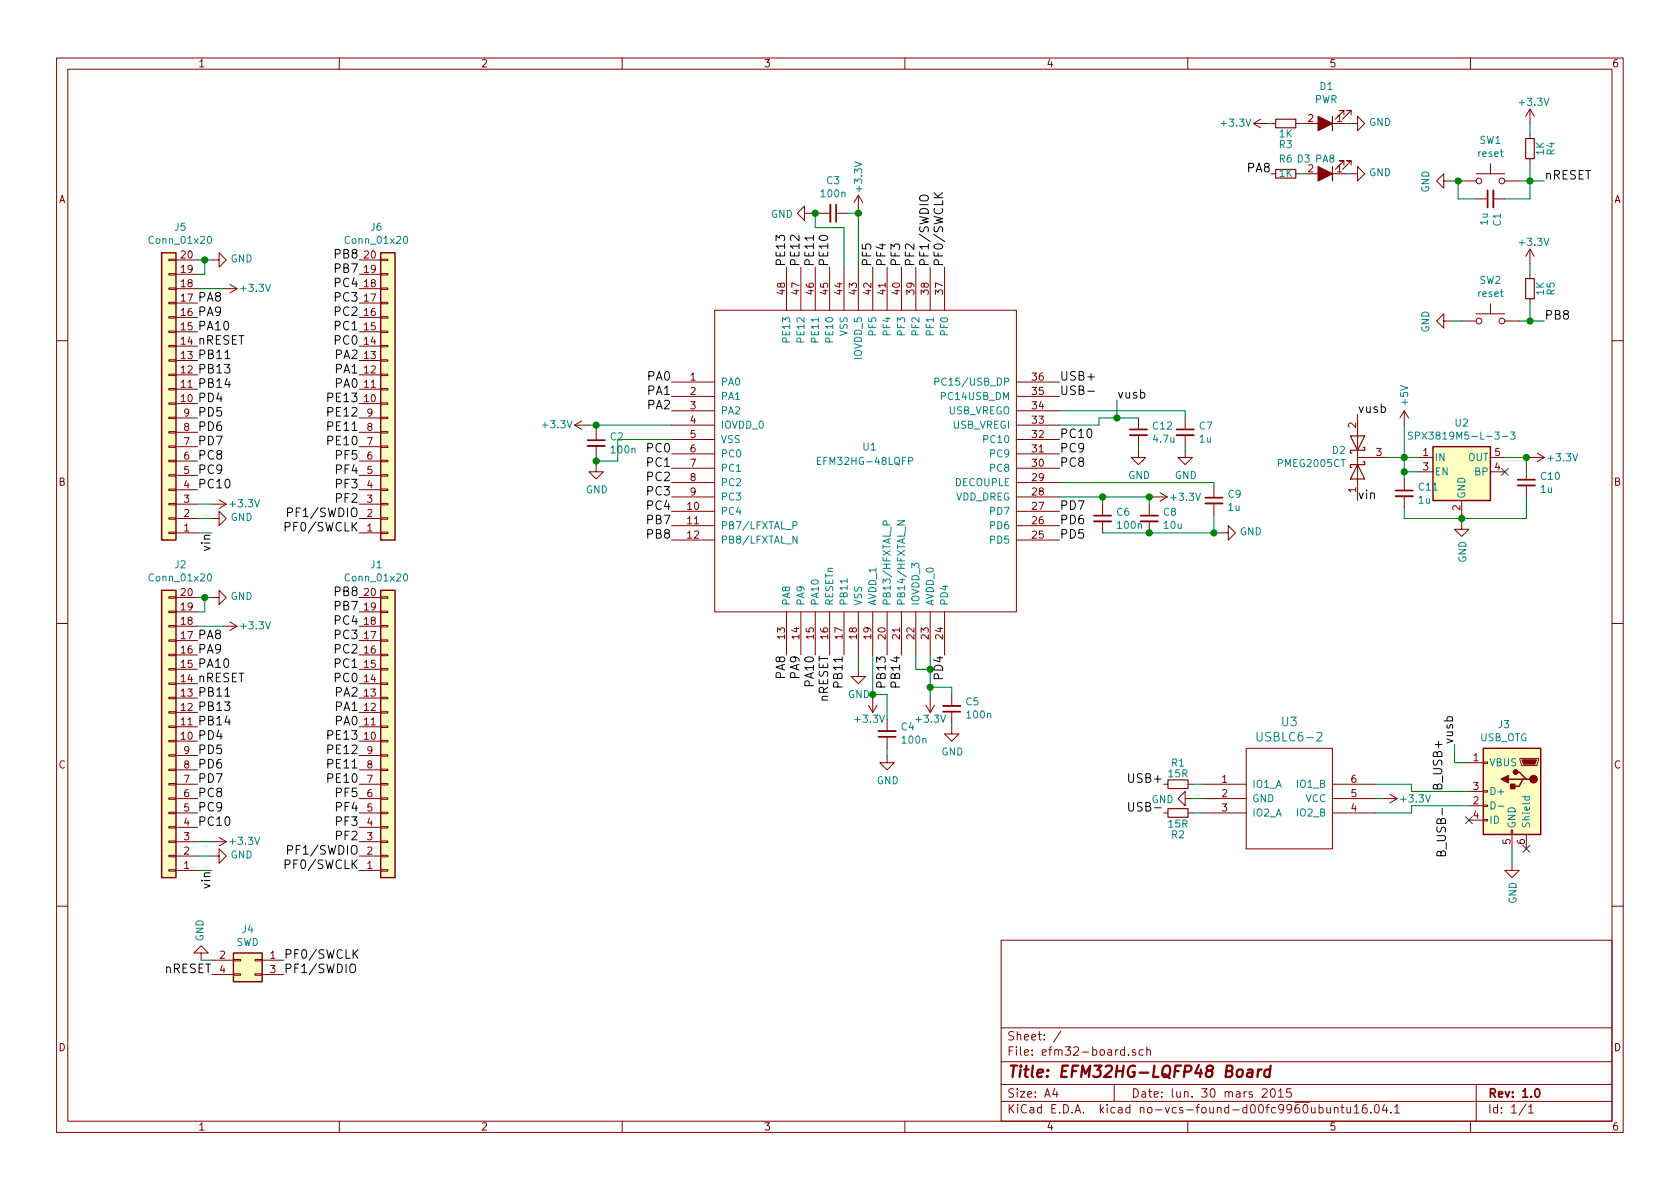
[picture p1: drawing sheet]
EESchema Schematic File Version 3
LIBS:power
LIBS:device
LIBS:transistors
LIBS:conn
LIBS:linear
LIBS:regul
LIBS:74xx
LIBS:cmos4000
LIBS:adc-dac
LIBS:memory
LIBS:xilinx
LIBS:microcontrollers
LIBS:dsp
LIBS:microchip
LIBS:analog_switches
LIBS:motorola
LIBS:texas
LIBS:intel
LIBS:audio
LIBS:interface
LIBS:digital-audio
LIBS:philips
LIBS:display
LIBS:cypress
LIBS:siliconi
LIBS:opto
LIBS:atmel
LIBS:contrib
LIBS:valves
LIBS:silabs
LIBS:EFM32HG-48LQFP
LIBS:usblc6-2
LIBS:switches
LIBS:efm32-board-cache
EELAYER 26 0
EELAYER END
$Descr A4 11693 8268
encoding utf-8
Sheet 1 1
Title "EFM32HG-LQFP48 Board"
Date "lun. 30 mars 2015"
Rev "1.0"
Comp ""
Comment1 ""
Comment2 ""
Comment3 ""
Comment4 ""
$EndDescr
$Comp
L EFM32HG-48LQFP U1
U 1 1
P 6025 3200
F 0 "U1" H 6000 3300 50  0000 L CNN
F 1 "EFM32HG-48LQFP" H 5675 3200 50  0000 L CNN
F 2 "Housings_QFP:LQFP-48_7x7mm_Pitch0.5mm" H 6025 3200 50  0001 C CNN
F 3 "DOCUMENTATION" H 6025 3200 50  0001 C CNN
	1    6025 3200
	1    0    0    -1  
$EndComp
$Comp
L GND #PWR07
U 1 1
P 5975 4650
F 0 "#PWR07" H 5975 4400 50  0001 C CNN
F 1 "GND" H 5980 4477 50  0000 C CNN
F 2 "" H 5975 4650 50  0001 C CNN
F 3 "" H 5975 4650 50  0001 C CNN
	1    5975 4650
	1    0    0    -1  
$EndComp
$Comp
L GND #PWR04
U 1 1
P 4150 3225
F 0 "#PWR04" H 4150 2975 50  0001 C CNN
F 1 "GND" H 4155 3052 50  0000 C CNN
F 2 "" H 4150 3225 50  0001 C CNN
F 3 "" H 4150 3225 50  0001 C CNN
	1    4150 3225
	1    0    0    -1  
$EndComp
$Comp
L GND #PWR05
U 1 1
P 5650 1475
F 0 "#PWR05" H 5650 1225 50  0001 C CNN
F 1 "GND" V 5655 1347 50  0000 R CNN
F 2 "" H 5650 1475 50  0001 C CNN
F 3 "" H 5650 1475 50  0001 C CNN
	1    5650 1475
	0    1    1    0   
$EndComp
Text Label 6475 1850 1    60   ~ 0
PF1/SWDIO
Text Label 6575 1850 1    60   ~ 0
PF0/SWCLK
Text Label 7375 2650 0    60   ~ 0
USB+
Text Label 7375 2750 0    60   ~ 0
USB-
Text Label 4675 2650 2    60   ~ 0
PA0
Text Label 4675 2750 2    60   ~ 0
PA1
Text Label 4675 2850 2    60   ~ 0
PA2
Text Label 4675 3150 2    60   ~ 0
PC0
Text Label 4675 3250 2    60   ~ 0
PC1
Text Label 4675 3350 2    60   ~ 0
PC2
Text Label 4675 3450 2    60   ~ 0
PC3
Text Label 4675 3550 2    60   ~ 0
PC4
Text Label 4675 3650 2    60   ~ 0
PB7
Text Label 4675 3750 2    60   ~ 0
PB8
Text Label 5475 4550 3    60   ~ 0
PA8
Text Label 5575 4550 3    60   ~ 0
PA9
Text Label 5675 4550 3    60   ~ 0
PA10
Text Label 5775 4550 3    60   ~ 0
nRESET
Text Label 5875 4550 3    60   ~ 0
PB11
Text Label 6175 4550 3    60   ~ 0
PB13
Text Label 6275 4550 3    60   ~ 0
PB14
Text Label 6575 4550 3    60   ~ 0
PD4
Text Label 7375 3750 0    60   ~ 0
PD5
Text Label 7375 3650 0    60   ~ 0
PD6
Text Label 7375 3550 0    60   ~ 0
PD7
Text Label 7375 3250 0    60   ~ 0
PC8
Text Label 7375 3150 0    60   ~ 0
PC9
Text Label 7375 3050 0    60   ~ 0
PC10
Text Label 6375 1850 1    60   ~ 0
PF2
Text Label 6275 1850 1    60   ~ 0
PF3
Text Label 6175 1850 1    60   ~ 0
PF4
Text Label 6075 1850 1    60   ~ 0
PF5
Text Label 5775 1850 1    60   ~ 0
PE10
Text Label 5675 1850 1    60   ~ 0
PE11
Text Label 5575 1850 1    60   ~ 0
PE12
Text Label 5475 1850 1    60   ~ 0
PE13
$Comp
L GND #PWR012
U 1 1
P 8250 3125
F 0 "#PWR012" H 8250 2875 50  0001 C CNN
F 1 "GND" H 8255 2952 50  0000 C CNN
F 2 "" H 8250 3125 50  0001 C CNN
F 3 "" H 8250 3125 50  0001 C CNN
	1    8250 3125
	1    0    0    -1  
$EndComp
$Comp
L C_Small C9
U 1 1
P 8450 3475
F 0 "C9" H 8542 3521 50  0000 L CNN
F 1 "1u" H 8542 3430 50  0000 L CNN
F 2 "Capacitors_SMD:C_0603" H 8450 3475 50  0001 C CNN
F 3 "" H 8450 3475 50  0001 C CNN
	1    8450 3475
	1    0    0    -1  
$EndComp
$Comp
L C_Small C8
U 1 1
P 8000 3600
F 0 "C8" H 8092 3646 50  0000 L CNN
F 1 "10u" H 8092 3555 50  0000 L CNN
F 2 "Capacitors_SMD:C_0603" H 8000 3600 50  0001 C CNN
F 3 "" H 8000 3600 50  0001 C CNN
	1    8000 3600
	1    0    0    -1  
$EndComp
$Comp
L C_Small C6
U 1 1
P 7675 3600
F 0 "C6" H 7767 3646 50  0000 L CNN
F 1 "100n" H 7767 3555 50  0000 L CNN
F 2 "Capacitors_SMD:C_0603" H 7675 3600 50  0001 C CNN
F 3 "" H 7675 3600 50  0001 C CNN
	1    7675 3600
	1    0    0    -1  
$EndComp
$Comp
L GND #PWR016
U 1 1
P 8500 3700
F 0 "#PWR016" H 8500 3450 50  0001 C CNN
F 1 "GND" V 8505 3572 50  0000 R CNN
F 2 "" H 8500 3700 50  0001 C CNN
F 3 "" H 8500 3700 50  0001 C CNN
	1    8500 3700
	0    -1   -1   0   
$EndComp
$Comp
L C_Small C7
U 1 1
P 8250 3000
F 0 "C7" H 8342 3046 50  0000 L CNN
F 1 "1u" H 8342 2955 50  0000 L CNN
F 2 "Capacitors_SMD:C_0603" H 8250 3000 50  0001 C CNN
F 3 "" H 8250 3000 50  0001 C CNN
	1    8250 3000
	1    0    0    -1  
$EndComp
$Comp
L C_Small C2
U 1 1
P 4150 3075
F 0 "C2" H 4242 3121 50  0000 L CNN
F 1 "100n" H 4242 3030 50  0000 L CNN
F 2 "Capacitors_SMD:C_0603" H 4150 3075 50  0001 C CNN
F 3 "" H 4150 3075 50  0001 C CNN
	1    4150 3075
	1    0    0    -1  
$EndComp
$Comp
L C_Small C3
U 1 1
P 5800 1475
F 0 "C3" V 5571 1475 50  0000 C CNN
F 1 "100n" V 5662 1475 50  0000 C CNN
F 2 "Capacitors_SMD:C_0603" H 5800 1475 50  0001 C CNN
F 3 "" H 5800 1475 50  0001 C CNN
	1    5800 1475
	0    1    1    0   
$EndComp
$Comp
L C_Small C5
U 1 1
P 6625 4925
F 0 "C5" H 6533 4879 50  0000 R CNN
F 1 "100n" H 6533 4970 50  0000 R CNN
F 2 "Capacitors_SMD:C_0603" H 6625 4925 50  0001 C CNN
F 3 "" H 6625 4925 50  0001 C CNN
	1    6625 4925
	-1   0    0    1   
$EndComp
$Comp
L GND #PWR011
U 1 1
P 6625 5050
F 0 "#PWR011" H 6625 4800 50  0001 C CNN
F 1 "GND" H 6630 4877 50  0000 C CNN
F 2 "" H 6625 5050 50  0001 C CNN
F 3 "" H 6625 5050 50  0001 C CNN
	1    6625 5050
	1    0    0    -1  
$EndComp
$Comp
L C_Small C4
U 1 1
P 6175 5100
F 0 "C4" H 6083 5054 50  0000 R CNN
F 1 "100n" H 6083 5145 50  0000 R CNN
F 2 "Capacitors_SMD:C_0603" H 6175 5100 50  0001 C CNN
F 3 "" H 6175 5100 50  0001 C CNN
	1    6175 5100
	-1   0    0    1   
$EndComp
$Comp
L GND #PWR09
U 1 1
P 6175 5250
F 0 "#PWR09" H 6175 5000 50  0001 C CNN
F 1 "GND" H 6180 5077 50  0000 C CNN
F 2 "" H 6175 5250 50  0001 C CNN
F 3 "" H 6175 5250 50  0001 C CNN
	1    6175 5250
	1    0    0    -1  
$EndComp
Text Label 1375 5250 0    60   ~ 0
PD5
Text Label 1375 5350 0    60   ~ 0
PD6
Text Label 1375 5450 0    60   ~ 0
PD7
Text Label 1375 5550 0    60   ~ 0
PC8
Text Label 1375 5650 0    60   ~ 0
PC9
Text Label 1375 5750 0    60   ~ 0
PC10
Text Label 2500 5650 2    60   ~ 0
PF4
Text Label 2500 5550 2    60   ~ 0
PF5
Text Label 2500 5050 2    60   ~ 0
PA0
Text Label 2500 4950 2    60   ~ 0
PA1
Text Label 2500 4850 2    60   ~ 0
PA2
Text Label 2500 4750 2    60   ~ 0
PC0
Text Label 2500 4650 2    60   ~ 0
PC1
Text Label 2500 4550 2    60   ~ 0
PC2
Text Label 2500 4450 2    60   ~ 0
PC3
Text Label 2500 4350 2    60   ~ 0
PC4
Text Label 2500 4250 2    60   ~ 0
PB7
Text Label 2500 4150 2    60   ~ 0
PB8
Text Label 1375 5150 0    60   ~ 0
PD4
Text Label 1375 4450 0    60   ~ 0
PA8
Text Label 1375 4550 0    60   ~ 0
PA9
Text Label 1375 4650 0    60   ~ 0
PA10
Text Label 1375 4750 0    60   ~ 0
nRESET
Text Label 1375 4850 0    60   ~ 0
PB11
Text Label 1375 4950 0    60   ~ 0
PB13
Text Label 1375 5050 0    60   ~ 0
PB14
$Comp
L +3.3V #PWR014
U 1 1
P 8025 3450
F 0 "#PWR014" H 8025 3300 50  0001 C CNN
F 1 "+3.3V" V 8025 3675 50  0000 C CNN
F 2 "" H 8025 3450 50  0000 C CNN
F 3 "" H 8025 3450 50  0000 C CNN
	1    8025 3450
	0    1    1    0   
$EndComp
$Comp
L +3.3V #PWR06
U 1 1
P 5975 1450
F 0 "#PWR06" H 5975 1300 50  0001 C CNN
F 1 "+3.3V" V 5975 1675 50  0000 C CNN
F 2 "" H 5975 1450 50  0000 C CNN
F 3 "" H 5975 1450 50  0000 C CNN
	1    5975 1450
	1    0    0    -1  
$EndComp
$Comp
L +3.3V #PWR03
U 1 1
P 4100 2950
F 0 "#PWR03" H 4100 2800 50  0001 C CNN
F 1 "+3.3V" V 4100 3175 50  0000 C CNN
F 2 "" H 4100 2950 50  0000 C CNN
F 3 "" H 4100 2950 50  0000 C CNN
	1    4100 2950
	0    -1   -1   0   
$EndComp
$Comp
L +3.3V #PWR08
U 1 1
P 6075 4850
F 0 "#PWR08" H 6075 4700 50  0001 C CNN
F 1 "+3.3V" H 6100 5000 50  0000 C CNN
F 2 "" H 6075 4850 50  0000 C CNN
F 3 "" H 6075 4850 50  0000 C CNN
	1    6075 4850
	-1   0    0    1   
$EndComp
$Comp
L +3.3V #PWR010
U 1 1
P 6475 4850
F 0 "#PWR010" H 6475 4700 50  0001 C CNN
F 1 "+3.3V" H 6475 5000 50  0000 C CNN
F 2 "" H 6475 4850 50  0000 C CNN
F 3 "" H 6475 4850 50  0000 C CNN
	1    6475 4850
	-1   0    0    1   
$EndComp
Text Label 2500 5950 2    60   ~ 0
PF1/SWDIO
Text Label 2500 6050 2    60   ~ 0
PF0/SWCLK
Text Label 2500 5850 2    60   ~ 0
PF2
Text Label 2500 5750 2    60   ~ 0
PF3
Text Label 2500 5450 2    60   ~ 0
PE10
Text Label 2500 5350 2    60   ~ 0
PE11
Text Label 2500 5250 2    60   ~ 0
PE12
Text Label 2500 5150 2    60   ~ 0
PE13
$Comp
L Conn_01x20 J2
U 1 1
P 1175 5150
F 0 "J2" H 1094 3925 50  0000 C CNN
F 1 "Conn_01x20" H 1094 4016 50  0000 C CNN
F 2 "Pin_Headers:Pin_Header_Straight_1x20_Pitch2.54mm" H 1175 5150 50  0001 C CNN
F 3 "" H 1175 5150 50  0001 C CNN
	1    1175 5150
	-1   0    0    1   
$EndComp
$Comp
L Conn_01x20 J1
U 1 1
P 2700 5150
F 0 "J1" H 2620 3925 50  0000 C CNN
F 1 "Conn_01x20" H 2620 4016 50  0000 C CNN
F 2 "Pin_Headers:Pin_Header_Straight_1x20_Pitch2.54mm" H 2700 5150 50  0001 C CNN
F 3 "" H 2700 5150 50  0001 C CNN
	1    2700 5150
	1    0    0    1   
$EndComp
$Comp
L GND #PWR026
U 1 1
P 1475 5950
F 0 "#PWR026" H 1475 5700 50  0001 C CNN
F 1 "GND" V 1480 5822 50  0000 R CNN
F 2 "" H 1475 5950 50  0001 C CNN
F 3 "" H 1475 5950 50  0001 C CNN
	1    1475 5950
	0    -1   -1   0   
$EndComp
$Comp
L SPX3819M5-L-3-3 U2
U 1 1
P 10175 3275
F 0 "U2" H 10175 3617 50  0000 C CNN
F 1 "SPX3819M5-L-3-3" H 10175 3526 50  0000 C CNN
F 2 "TO_SOT_Packages_SMD:SOT-23-5" H 10175 3600 50  0001 C CNN
F 3 "" H 10175 3275 50  0001 C CNN
	1    10175 3275
	1    0    0    -1  
$EndComp
NoConn ~ 10475 3275
$Comp
L GND #PWR017
U 1 1
P 10175 3625
F 0 "#PWR017" H 10175 3375 50  0001 C CNN
F 1 "GND" V 10180 3497 50  0000 R CNN
F 2 "" H 10175 3625 50  0001 C CNN
F 3 "" H 10175 3625 50  0001 C CNN
	1    10175 3625
	1    0    0    -1  
$EndComp
$Comp
L +3.3V #PWR019
U 1 1
P 10650 3175
F 0 "#PWR019" H 10650 3025 50  0001 C CNN
F 1 "+3.3V" V 10650 3400 50  0000 C CNN
F 2 "" H 10650 3175 50  0000 C CNN
F 3 "" H 10650 3175 50  0000 C CNN
	1    10650 3175
	0    1    1    0   
$EndComp
$Comp
L C_Small C10
U 1 1
P 10625 3350
F 0 "C10" H 10717 3396 50  0000 L CNN
F 1 "1u" H 10717 3305 50  0000 L CNN
F 2 "Capacitors_SMD:C_0603" H 10625 3350 50  0001 C CNN
F 3 "" H 10625 3350 50  0001 C CNN
	1    10625 3350
	1    0    0    -1  
$EndComp
$Comp
L USB_OTG J3
U 1 1
P 10525 5500
F 0 "J3" H 10581 5967 50  0000 C CNN
F 1 "USB_OTG" H 10581 5876 50  0000 C CNN
F 2 "Connectors_USB:USB_Micro-B_Molex_47346-0001" H 10675 5450 50  0001 C CNN
F 3 "" H 10675 5450 50  0001 C CNN
	1    10525 5500
	-1   0    0    -1  
$EndComp
$Comp
L R_Small R1
U 1 1
P 8200 5450
F 0 "R1" V 8050 5450 50  0000 C CNN
F 1 "15R" V 8125 5450 50  0000 C CNN
F 2 "Resistors_SMD:R_0603" H 8200 5450 50  0001 C CNN
F 3 "" H 8200 5450 50  0001 C CNN
	1    8200 5450
	0    1    1    0   
$EndComp
$Comp
L R_Small R2
U 1 1
P 8200 5650
F 0 "R2" V 8350 5650 50  0000 C CNN
F 1 "15R" V 8275 5650 50  0000 C CNN
F 2 "Resistors_SMD:R_0603" H 8200 5650 50  0001 C CNN
F 3 "" H 8200 5650 50  0001 C CNN
	1    8200 5650
	0    1    1    0   
$EndComp
$Comp
L USBLC6-2 U3
U 1 1
P 8975 5550
F 0 "U3" H 8975 6087 60  0000 C CNN
F 1 "USBLC6-2" H 8975 5981 60  0000 C CNN
F 2 "TO_SOT_Packages_SMD:SOT-23-6" H 8975 5550 60  0001 C CNN
F 3 "" H 8975 5550 60  0001 C CNN
	1    8975 5550
	1    0    0    -1  
$EndComp
NoConn ~ 10625 5900
NoConn ~ 10225 5700
$Comp
L GND #PWR018
U 1 1
P 8300 5550
F 0 "#PWR018" H 8300 5300 50  0001 C CNN
F 1 "GND" V 8305 5422 50  0000 R CNN
F 2 "" H 8300 5550 50  0001 C CNN
F 3 "" H 8300 5550 50  0001 C CNN
	1    8300 5550
	0    1    1    0   
$EndComp
$Comp
L +3.3V #PWR023
U 1 1
P 9625 5550
F 0 "#PWR023" H 9625 5400 50  0001 C CNN
F 1 "+3.3V" V 9625 5775 50  0000 C CNN
F 2 "" H 9625 5550 50  0000 C CNN
F 3 "" H 9625 5550 50  0000 C CNN
	1    9625 5550
	0    1    1    0   
$EndComp
$Comp
L GND #PWR028
U 1 1
P 10525 6000
F 0 "#PWR028" H 10525 5750 50  0001 C CNN
F 1 "GND" V 10530 5872 50  0000 R CNN
F 2 "" H 10525 6000 50  0001 C CNN
F 3 "" H 10525 6000 50  0001 C CNN
	1    10525 6000
	1    0    0    -1  
$EndComp
Text Label 8100 5450 2    60   ~ 0
USB+
Text Label 8100 5650 2    60   ~ 0
USB-
$Comp
L SW_Push SW1
U 1 1
P 10375 1250
F 0 "SW1" H 10375 1535 50  0000 C CNN
F 1 "reset" H 10375 1444 50  0000 C CNN
F 2 "Buttons_Switches_SMD:SW_SPST_EVQPE1" H 10375 1450 50  0001 C CNN
F 3 "" H 10375 1450 50  0001 C CNN
	1    10375 1250
	1    0    0    -1  
$EndComp
Text Label 10750 1250 0    60   ~ 0
nRESET
$Comp
L GND #PWR01
U 1 1
P 10100 1250
F 0 "#PWR01" H 10100 1000 50  0001 C CNN
F 1 "GND" H 10105 1077 50  0000 C CNN
F 2 "" H 10100 1250 50  0001 C CNN
F 3 "" H 10100 1250 50  0001 C CNN
	1    10100 1250
	0    1    1    0   
$EndComp
$Comp
L +3.3V #PWR02
U 1 1
P 10650 850
F 0 "#PWR02" H 10650 700 50  0001 C CNN
F 1 "+3.3V" H 10675 1000 50  0000 C CNN
F 2 "" H 10650 850 50  0000 C CNN
F 3 "" H 10650 850 50  0000 C CNN
	1    10650 850 
	1    0    0    -1  
$EndComp
$Comp
L C_Small C1
U 1 1
P 10375 1375
F 0 "C1" H 10283 1329 50  0000 R CNN
F 1 "1u" H 10283 1420 50  0000 R CNN
F 2 "Capacitors_SMD:C_0603" H 10375 1375 50  0001 C CNN
F 3 "" H 10375 1375 50  0001 C CNN
	1    10375 1375
	0    -1   -1   0   
$EndComp
$Comp
L C_Small C11
U 1 1
P 9775 3425
F 0 "C11" H 9867 3471 50  0000 L CNN
F 1 "1u" H 9867 3380 50  0000 L CNN
F 2 "Capacitors_SMD:C_0603" H 9775 3425 50  0001 C CNN
F 3 "" H 9775 3425 50  0001 C CNN
	1    9775 3425
	1    0    0    -1  
$EndComp
$Comp
L R_Small R4
U 1 1
P 10650 1025
F 0 "R4" V 10500 1025 50  0000 C CNN
F 1 "1K" V 10575 1025 50  0000 C CNN
F 2 "Resistors_SMD:R_0603" H 10650 1025 50  0001 C CNN
F 3 "" H 10650 1025 50  0001 C CNN
	1    10650 1025
	-1   0    0    -1  
$EndComp
Text Label 10050 5500 1    60   ~ 0
B_USB+
Text Label 10075 5600 3    60   ~ 0
B_USB-
Text Label 1975 6775 0    60   ~ 0
PF1/SWDIO
Text Label 1975 6675 0    60   ~ 0
PF0/SWCLK
$Comp
L GND #PWR020
U 1 1
P 1400 6675
F 0 "#PWR020" H 1400 6425 50  0001 C CNN
F 1 "GND" V 1405 6547 50  0000 R CNN
F 2 "" H 1400 6675 50  0001 C CNN
F 3 "" H 1400 6675 50  0001 C CNN
	1    1400 6675
	-1   0    0    1   
$EndComp
Text Label 1375 2900 0    60   ~ 0
PD5
Text Label 1375 3000 0    60   ~ 0
PD6
Text Label 1375 3100 0    60   ~ 0
PD7
Text Label 1375 3200 0    60   ~ 0
PC8
Text Label 1375 3300 0    60   ~ 0
PC9
Text Label 1375 3400 0    60   ~ 0
PC10
Text Label 2500 3300 2    60   ~ 0
PF4
Text Label 2500 3200 2    60   ~ 0
PF5
Text Label 2500 2700 2    60   ~ 0
PA0
Text Label 2500 2600 2    60   ~ 0
PA1
Text Label 2500 2500 2    60   ~ 0
PA2
Text Label 2500 2400 2    60   ~ 0
PC0
Text Label 2500 2300 2    60   ~ 0
PC1
Text Label 2500 2200 2    60   ~ 0
PC2
Text Label 2500 2100 2    60   ~ 0
PC3
Text Label 2500 2000 2    60   ~ 0
PC4
Text Label 2500 1900 2    60   ~ 0
PB7
Text Label 2500 1800 2    60   ~ 0
PB8
Text Label 1375 2800 0    60   ~ 0
PD4
Text Label 1375 2100 0    60   ~ 0
PA8
Text Label 1375 2200 0    60   ~ 0
PA9
Text Label 1375 2300 0    60   ~ 0
PA10
Text Label 1375 2400 0    60   ~ 0
nRESET
Text Label 1375 2500 0    60   ~ 0
PB11
Text Label 1375 2600 0    60   ~ 0
PB13
Text Label 1375 2700 0    60   ~ 0
PB14
Text Label 2500 3600 2    60   ~ 0
PF1/SWDIO
Text Label 2500 3700 2    60   ~ 0
PF0/SWCLK
Text Label 2500 3500 2    60   ~ 0
PF2
Text Label 2500 3400 2    60   ~ 0
PF3
Text Label 2500 3100 2    60   ~ 0
PE10
Text Label 2500 3000 2    60   ~ 0
PE11
Text Label 2500 2900 2    60   ~ 0
PE12
Text Label 2500 2800 2    60   ~ 0
PE13
$Comp
L Conn_01x20 J5
U 1 1
P 1175 2800
F 0 "J5" H 1094 1575 50  0000 C CNN
F 1 "Conn_01x20" H 1094 1666 50  0000 C CNN
F 2 "Pin_Headers:Pin_Header_Straight_1x20_Pitch2.54mm" H 1175 2800 50  0001 C CNN
F 3 "" H 1175 2800 50  0001 C CNN
	1    1175 2800
	-1   0    0    1   
$EndComp
$Comp
L Conn_01x20 J6
U 1 1
P 2700 2800
F 0 "J6" H 2620 1575 50  0000 C CNN
F 1 "Conn_01x20" H 2620 1666 50  0000 C CNN
F 2 "Pin_Headers:Pin_Header_Straight_1x20_Pitch2.54mm" H 2700 2800 50  0001 C CNN
F 3 "" H 2700 2800 50  0001 C CNN
	1    2700 2800
	1    0    0    1   
$EndComp
$Comp
L GND #PWR031
U 1 1
P 1475 1800
F 0 "#PWR031" H 1475 1550 50  0001 C CNN
F 1 "GND" V 1480 1672 50  0000 R CNN
F 2 "" H 1475 1800 50  0001 C CNN
F 3 "" H 1475 1800 50  0001 C CNN
	1    1475 1800
	0    -1   -1   0   
$EndComp
Text Label 1475 6775 2    60   ~ 0
nRESET
$Comp
L +3.3V #PWR032
U 1 1
P 1475 5850
F 0 "#PWR032" H 1475 5700 50  0001 C CNN
F 1 "+3.3V" V 1475 6075 50  0000 C CNN
F 2 "" H 1475 5850 50  0000 C CNN
F 3 "" H 1475 5850 50  0000 C CNN
	1    1475 5850
	0    1    -1   0   
$EndComp
$Comp
L GND #PWR021
U 1 1
P 1475 3600
F 0 "#PWR021" H 1475 3350 50  0001 C CNN
F 1 "GND" V 1480 3472 50  0000 R CNN
F 2 "" H 1475 3600 50  0001 C CNN
F 3 "" H 1475 3600 50  0001 C CNN
	1    1475 3600
	0    -1   -1   0   
$EndComp
$Comp
L +3.3V #PWR029
U 1 1
P 1475 3500
F 0 "#PWR029" H 1475 3350 50  0001 C CNN
F 1 "+3.3V" V 1475 3725 50  0000 C CNN
F 2 "" H 1475 3500 50  0000 C CNN
F 3 "" H 1475 3500 50  0000 C CNN
	1    1475 3500
	0    1    -1   0   
$EndComp
$Comp
L +5V #PWR030
U 1 1
P 9775 2950
F 0 "#PWR030" H 9775 2800 50  0001 C CNN
F 1 "+5V" V 9775 3075 50  0000 L CNN
F 2 "" H 9775 2950 50  0001 C CNN
F 3 "" H 9775 2950 50  0001 C CNN
	1    9775 2950
	1    0    0    -1  
$EndComp
$Comp
L LED_ALT D1
U 1 1
P 9225 850
F 0 "D1" H 9217 595 50  0000 C CNN
F 1 "PWR" H 9217 686 50  0000 C CNN
F 2 "LEDs:LED_0805" H 9225 850 50  0001 C CNN
F 3 "" H 9225 850 50  0001 C CNN
	1    9225 850 
	-1   0    0    1   
$EndComp
$Comp
L R_Small R3
U 1 1
P 8950 850
F 0 "R3" V 8800 850 50  0000 C CNN
F 1 "1K" V 8875 850 50  0000 C CNN
F 2 "Resistors_SMD:R_0603" H 8950 850 50  0001 C CNN
F 3 "" H 8950 850 50  0001 C CNN
	1    8950 850 
	0    1    -1   0   
$EndComp
$Comp
L +3.3V #PWR034
U 1 1
P 8825 850
F 0 "#PWR034" H 8825 700 50  0001 C CNN
F 1 "+3.3V" V 8825 1075 50  0000 C CNN
F 2 "" H 8825 850 50  0000 C CNN
F 3 "" H 8825 850 50  0000 C CNN
	1    8825 850 
	0    -1   -1   0   
$EndComp
$Comp
L GND #PWR035
U 1 1
P 9400 850
F 0 "#PWR035" H 9400 600 50  0001 C CNN
F 1 "GND" V 9405 722 50  0000 R CNN
F 2 "" H 9400 850 50  0001 C CNN
F 3 "" H 9400 850 50  0001 C CNN
	1    9400 850 
	0    -1   -1   0   
$EndComp
$Comp
L LED_ALT D3
U 1 1
P 9225 1200
F 0 "D3" H 9375 1100 50  0000 C CNN
F 1 "PA8" H 9225 1100 50  0000 C CNN
F 2 "LEDs:LED_0805" H 9225 1200 50  0001 C CNN
F 3 "" H 9225 1200 50  0001 C CNN
	1    9225 1200
	-1   0    0    1   
$EndComp
$Comp
L R_Small R6
U 1 1
P 8950 1200
F 0 "R6" V 9050 1200 50  0000 C CNN
F 1 "1K" V 8950 1200 50  0000 C CNN
F 2 "Resistors_SMD:R_0603" H 8950 1200 50  0001 C CNN
F 3 "" H 8950 1200 50  0001 C CNN
	1    8950 1200
	0    1    -1   0   
$EndComp
$Comp
L GND #PWR037
U 1 1
P 9400 1200
F 0 "#PWR037" H 9400 950 50  0001 C CNN
F 1 "GND" V 9405 1072 50  0000 R CNN
F 2 "" H 9400 1200 50  0001 C CNN
F 3 "" H 9400 1200 50  0001 C CNN
	1    9400 1200
	0    -1   -1   0   
$EndComp
Text Label 10750 2225 0    60   ~ 0
PB8
Text Label 8850 1200 2    60   ~ 0
PA8
$Comp
L SW_Push SW2
U 1 1
P 10375 2225
F 0 "SW2" H 10375 2510 50  0000 C CNN
F 1 "reset" H 10375 2419 50  0000 C CNN
F 2 "Buttons_Switches_SMD:SW_SPST_EVQPE1" H 10375 2425 50  0001 C CNN
F 3 "" H 10375 2425 50  0001 C CNN
	1    10375 2225
	1    0    0    -1  
$EndComp
$Comp
L GND #PWR036
U 1 1
P 10100 2225
F 0 "#PWR036" H 10100 1975 50  0001 C CNN
F 1 "GND" H 10105 2052 50  0000 C CNN
F 2 "" H 10100 2225 50  0001 C CNN
F 3 "" H 10100 2225 50  0001 C CNN
	1    10100 2225
	0    1    1    0   
$EndComp
$Comp
L +3.3V #PWR038
U 1 1
P 10650 1825
F 0 "#PWR038" H 10650 1675 50  0001 C CNN
F 1 "+3.3V" H 10675 1975 50  0000 C CNN
F 2 "" H 10650 1825 50  0000 C CNN
F 3 "" H 10650 1825 50  0000 C CNN
	1    10650 1825
	1    0    0    -1  
$EndComp
$Comp
L R_Small R5
U 1 1
P 10650 2000
F 0 "R5" V 10500 2000 50  0000 C CNN
F 1 "1K" V 10575 2000 50  0000 C CNN
F 2 "Resistors_SMD:R_0603" H 10650 2000 50  0001 C CNN
F 3 "" H 10650 2000 50  0001 C CNN
	1    10650 2000
	-1   0    0    -1  
$EndComp
Text Label 1475 3700 3    60   ~ 0
vin
Text Label 1475 6050 3    60   ~ 0
vin
Text Label 10125 5175 1    60   ~ 0
vusb
Text Label 9450 2875 0    60   ~ 0
vusb
Text Label 9450 3475 0    60   ~ 0
vin
Wire Wire Line
	5975 4650 5975 4550
Wire Wire Line
	4300 3050 4675 3050
Wire Wire Line
	5875 1575 5875 1850
Wire Wire Line
	5975 1450 5975 1850
Wire Wire Line
	4100 2950 4675 2950
Wire Wire Line
	6075 4550 6075 4850
Wire Wire Line
	6475 4850 6475 4550
Wire Wire Line
	6375 4550 6375 4650
Wire Wire Line
	6375 4650 6475 4650
Connection ~ 6475 4650
Wire Wire Line
	7375 3450 8025 3450
Wire Wire Line
	8000 3450 8000 3500
Connection ~ 8000 3450
Wire Wire Line
	7675 3500 7675 3450
Connection ~ 7675 3450
Wire Wire Line
	7675 3700 8500 3700
Connection ~ 8000 3700
Wire Wire Line
	7375 3350 8450 3350
Wire Wire Line
	8250 3100 8250 3125
Wire Wire Line
	4300 3050 4300 3200
Wire Wire Line
	4150 2975 4150 2950
Connection ~ 4150 2950
Wire Wire Line
	4150 3175 4150 3225
Wire Wire Line
	4300 3200 4150 3200
Connection ~ 4150 3200
Wire Wire Line
	5650 1475 5700 1475
Wire Wire Line
	5675 1475 5675 1575
Wire Wire Line
	5675 1575 5875 1575
Connection ~ 5675 1475
Wire Wire Line
	5900 1475 5975 1475
Connection ~ 5975 1475
Wire Wire Line
	6475 4775 6625 4775
Wire Wire Line
	6625 4775 6625 4825
Connection ~ 6475 4775
Wire Wire Line
	6625 5050 6625 5025
Wire Wire Line
	6175 5000 6175 4825
Wire Wire Line
	6175 4825 6075 4825
Connection ~ 6075 4825
Wire Wire Line
	6175 5250 6175 5200
Wire Wire Line
	8450 3575 8450 3700
Connection ~ 8450 3700
Wire Wire Line
	8450 3350 8450 3375
Wire Wire Line
	1375 5950 1475 5950
Wire Wire Line
	9875 3175 9650 3175
Wire Wire Line
	9775 2950 9775 3325
Connection ~ 9775 3175
Wire Wire Line
	10175 3575 10175 3625
Wire Wire Line
	10475 3175 10650 3175
Wire Wire Line
	10625 3250 10625 3175
Connection ~ 10625 3175
Wire Wire Line
	10625 3600 10625 3450
Wire Wire Line
	9775 3600 10625 3600
Connection ~ 10175 3600
Wire Wire Line
	8300 5450 8375 5450
Wire Wire Line
	8375 5650 8300 5650
Wire Wire Line
	9575 5650 9825 5650
Wire Wire Line
	9825 5650 9825 5600
Wire Wire Line
	9825 5600 10225 5600
Wire Wire Line
	10225 5500 9825 5500
Wire Wire Line
	9825 5500 9825 5450
Wire Wire Line
	9825 5450 9575 5450
Wire Wire Line
	10525 5900 10525 6000
Wire Wire Line
	8375 5550 8300 5550
Wire Wire Line
	9575 5550 9625 5550
Wire Wire Line
	10225 5300 10125 5300
Wire Wire Line
	10125 5300 10125 5175
Wire Wire Line
	10750 1250 10575 1250
Connection ~ 10650 1250
Wire Wire Line
	10175 1250 10100 1250
Wire Wire Line
	10650 1375 10475 1375
Wire Wire Line
	10275 1375 10150 1375
Wire Wire Line
	10150 1375 10150 1250
Connection ~ 10150 1250
Connection ~ 9775 3275
Wire Wire Line
	9775 3525 9775 3600
Wire Wire Line
	10650 1125 10650 1375
Wire Wire Line
	10650 925  10650 850 
Wire Wire Line
	1400 6675 1475 6675
Wire Wire Line
	1475 6050 1375 6050
Wire Wire Line
	1475 5850 1375 5850
Wire Wire Line
	1375 3600 1475 3600
Wire Wire Line
	1475 3700 1375 3700
Wire Wire Line
	1475 3500 1375 3500
Wire Wire Line
	9075 850  9050 850 
Wire Wire Line
	9375 850  9400 850 
Wire Wire Line
	8850 850  8825 850 
Wire Wire Line
	9075 1200 9050 1200
Wire Wire Line
	9375 1200 9400 1200
Wire Wire Line
	10750 2225 10575 2225
Connection ~ 10650 2225
Wire Wire Line
	10175 2225 10100 2225
Wire Wire Line
	10650 1900 10650 1825
Wire Wire Line
	10650 2225 10650 2100
Wire Wire Line
	9775 3275 9875 3275
$Comp
L D_Schottky_x2_KCom_AAK D2
U 1 1
P 9450 3175
F 0 "D2" V 9496 3253 50  0000 L CNN
F 1 "PMEG2005CT" V 9405 3253 50  0000 L CNN
F 2 "TO_SOT_Packages_SMD:SOT-23" H 9450 3175 50  0001 C CNN
F 3 "" H 9450 3175 50  0001 C CNN
	1    9450 3175
	0    -1   -1   0   
$EndComp
$Comp
L GND #PWR013
U 1 1
P 7925 3125
F 0 "#PWR013" H 7925 2875 50  0001 C CNN
F 1 "GND" H 7930 2952 50  0000 C CNN
F 2 "" H 7925 3125 50  0001 C CNN
F 3 "" H 7925 3125 50  0001 C CNN
	1    7925 3125
	1    0    0    -1  
$EndComp
$Comp
L C_Small C12
U 1 1
P 7925 3000
F 0 "C12" H 8017 3046 50  0000 L CNN
F 1 "4.7u" H 8017 2955 50  0000 L CNN
F 2 "Capacitors_SMD:C_0603" H 7925 3000 50  0001 C CNN
F 3 "" H 7925 3000 50  0001 C CNN
	1    7925 3000
	1    0    0    -1  
$EndComp
Wire Wire Line
	7925 3100 7925 3125
Wire Wire Line
	7375 2950 7650 2950
Wire Wire Line
	7650 2950 7650 2900
Wire Wire Line
	7650 2900 7925 2900
Wire Wire Line
	7375 2850 8250 2850
Wire Wire Line
	8250 2850 8250 2900
Text Label 7775 2775 0    60   ~ 0
vusb
Wire Wire Line
	7775 2775 7775 2900
Connection ~ 7775 2900
$Comp
L Conn_02x02_Odd_Even J4
U 1 1
P 1775 6675
F 0 "J4" H 1825 6892 50  0000 C CNN
F 1 "SWD" H 1825 6801 50  0000 C CNN
F 2 "Pin_Headers:Pin_Header_Straight_2x02_Pitch2.54mm_SMD" H 1775 6675 50  0001 C CNN
F 3 "" H 1775 6675 50  0001 C CNN
	1    1775 6675
	-1   0    0    -1  
$EndComp
Wire Wire Line
	1475 1800 1375 1800
Wire Wire Line
	1375 1900 1425 1900
Wire Wire Line
	1425 1900 1425 1800
Connection ~ 1425 1800
$Comp
L +3.3V #PWR015
U 1 1
P 1550 2000
F 0 "#PWR015" H 1550 1850 50  0001 C CNN
F 1 "+3.3V" V 1550 2225 50  0000 C CNN
F 2 "" H 1550 2000 50  0000 C CNN
F 3 "" H 1550 2000 50  0000 C CNN
	1    1550 2000
	0    1    -1   0   
$EndComp
Wire Wire Line
	1550 2000 1375 2000
$Comp
L GND #PWR022
U 1 1
P 1475 4150
F 0 "#PWR022" H 1475 3900 50  0001 C CNN
F 1 "GND" V 1480 4022 50  0000 R CNN
F 2 "" H 1475 4150 50  0001 C CNN
F 3 "" H 1475 4150 50  0001 C CNN
	1    1475 4150
	0    -1   -1   0   
$EndComp
Wire Wire Line
	1475 4150 1375 4150
Wire Wire Line
	1375 4250 1425 4250
Wire Wire Line
	1425 4250 1425 4150
Connection ~ 1425 4150
$Comp
L +3.3V #PWR024
U 1 1
P 1550 4350
F 0 "#PWR024" H 1550 4200 50  0001 C CNN
F 1 "+3.3V" V 1550 4575 50  0000 C CNN
F 2 "" H 1550 4350 50  0000 C CNN
F 3 "" H 1550 4350 50  0000 C CNN
	1    1550 4350
	0    1    -1   0   
$EndComp
Wire Wire Line
	1550 4350 1375 4350
$EndSCHEMATC
